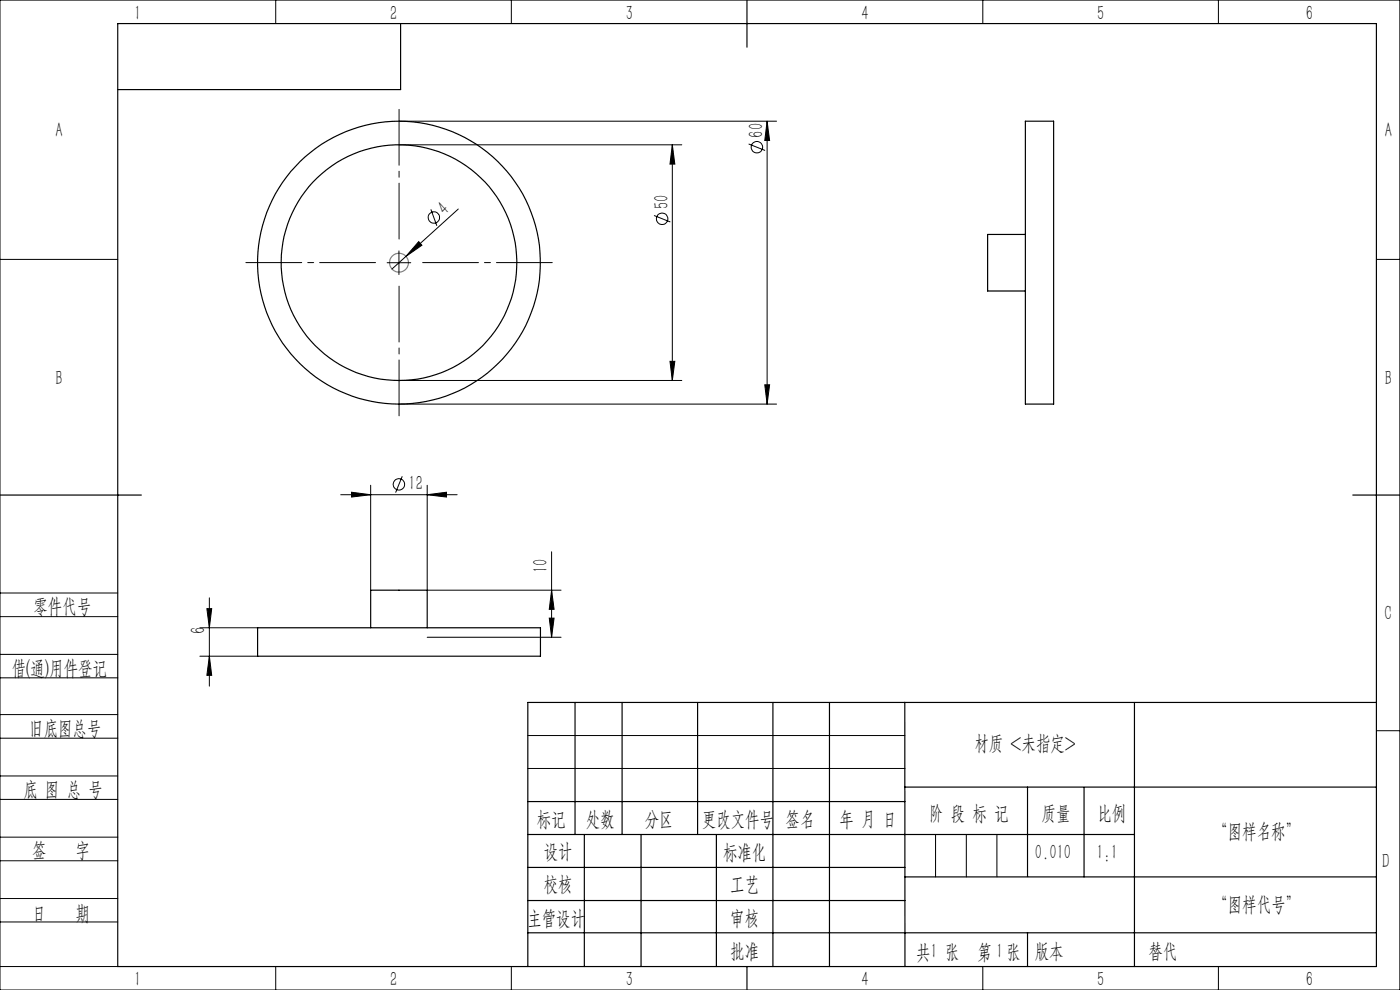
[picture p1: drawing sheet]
<svg xmlns="http://www.w3.org/2000/svg" width="297mm" height="210mm" viewBox="0 0 297 210" stroke-linecap="round" stroke-linejoin="round" font-family="sans-serif">
<g fill="none" stroke="#000" stroke-width=".25">
<path d="M25 5h267v200h-267zM85 5v14h-60M158.5 0v10M217.5 25.7h6v60h-6zM217.5 49.7h-8v12h8M0 105h30M287 105h10M54.6 133.2h60.1v6h-60.1zM78.6 133.2v-8h12v8M122 149v28M132 149v28M148 149v28"/>
<path d="M164 149v56M176 149v56M191.9 149l.1 56M240.7 149v56M292 149h-180v56M112 177h128.7M112 170h80M124 177v28M136 177v28M152 177v28M191.9 167h100.1M218 167v18.9"/>
<path d="M230 167v19M112 197.9h180M112 184h80M112 191h80M192 186h100M218 197.9v7.1M158.5 205v5"/>
<circle cx="84.6" cy="55.7" r="25"/>
<circle cx="84.7" cy="55.7" r="30"/>
</g>
<g fill="none" stroke="#000" stroke-width=".21">
<path d="M0 0h297v210h-297zM58.5 0v5M108.5 0v5M208.5 0v5M258.5 0v5M84.6 25.7h80.1M84.6 30.7h60M142.6 30.7v50M142.6 30.7l.6 4.1h-1.1zM158.8 30.5l3.5 1.4M162.7 25.7l.6 4.1h-1.1zM162.7 25.7v60"/>
<path d="M0 55h25M82.1 55.7h5M84.6 53.2v5M88.8 51.3l.7 .7-3.4 2.4zM91.4 44.4l1.3 3.5M97.2 44.3l-14.1 12.8M138.7 45.7l3.5 1.4M292 55h5M142.1 76.7h1.1l-.6 4zM84.6 85.7h80.1M84.6 80.7h60M162.2 81.6h1.1l-.6 4.1z"/>
<path d="M72.3 104.9h24.7M74.6 104.4l4 .5-4 .5zM78.6 102.9v22.3M85.3 101l-1.4 3.5M90.6 104.9l4.1-.5v1zM90.6 102.9v22.3h28.4M117 117v18.2M0 138.8h25M0 125.8h25M0 130.8h25M42.4 133.2h12.2M42.4 139.2h12.2"/>
<path d="M43.9 129.1h1l-.5 4.1zM44.4 126.8v18.7M44.4 139.2l.5 4.1h-1zM90.6 135.2h28.4M116.5 131.1h1l-.5 4.1zM117 125.2l.5 4h-1zM0 143.8h25M0 156.6h25M0 151.6h25M112 156h80M292 155h5M0 169.6h25"/>
<path d="M0 164.6h25M0 177.6h25M112 163h80M198.5 177v9M205 177v9M211.5 177v9M0 182.6h25M0 190.6h25M0 195.6h25M0 205h25M58.5 205v5M108.5 205v5"/>
<path d="M208.5 205v5M258.5 205v5"/>
<circle cx="160.6" cy="31.2" r="1.2"/>
<circle cx="92" cy="46.1" r="1.22"/>
<circle cx="140.5" cy="46.4" r="1.21"/>
<circle cx="84.6" cy="102.7" r="1.2"/>
</g>
<circle cx="84.7" cy="55.7" r="2.01" fill="none" stroke="#808080" stroke-width=".25"/>
<path d="M79.7 55.7h-27.5M84.7 50.7v-27.5M89.7 55.7h27.5M84.7 60.7v27.5" fill="none" stroke="#000" stroke-width=".21" stroke-dasharray="30.5 1.3 1.3 1.3" stroke-dashoffset="18.6"/>
<g fill="#000">
<path d="M88.8 51.3l.7 .7-3.4 2.4z"/>
<path d="M162.7 25.7l.6 4.1h-1.1zM162.2 81.6h1.1l-.6 4.1zM142.6 30.7l.6 4.1h-1.1zM142.1 76.7h1.1l-.6 4zM43.9 129.1h1l-.5 4.1zM44.4 139.2l.5 4.1h-1z"/>
<path d="M90.6 104.9l4.1-.5v1zM74.6 104.4l4 .5-4 .5z"/>
<path d="M116.5 131.1h1l-.5 4.1zM117 125.2l.5 4h-1z"/>
</g>
<g font-size="4.4">
<text x="28.5" y="4.1">1</text>
<text x="82.7" y="4.1">2</text>
<text x="132.7" y="4.1">3</text>
<text x="182.7" y="4.1">4</text>
<text x="232.7" y="4.1">5</text>
<text x="277" y="4.1">6</text>
<text x="11.7" y="29.1">A</text>
<text x="161.9" y="29.2" transform="rotate(-90 161.9 29.2)">60</text>
<text x="293.8" y="29.1">A</text>
<text x="94.4" y="45.7" transform="rotate(-42 94.4 45.7)">4</text>
<text x="141.8" y="44.4" transform="rotate(-90 141.8 44.4)">50</text>
<text x="11.7" y="81.6">B</text>
<text x="293.8" y="81.6">B</text>
<text x="86.6" y="104">12</text>
<text x="116.2" y="121.6" transform="rotate(-90 116.2 121.6)">10</text>
<text x="7.1" y="130.1">零件代号</text>
<text x="293.7" y="131.6">C</text>
<text x="43.5" y="134.6" transform="rotate(-90 43.5 134.6)">6</text>
<text x="2.5" y="143.2">借(通)用件登记</text>
<text x="6.2" y="155.8">旧底图总号</text>
<text x="206.7" y="159.1">材质 &lt;未指定&gt;</text>
<text x="5" y="168.9">底 图 总 号</text>
<text x="197.1" y="173.8">阶 段 标 记</text>
<text x="221" y="173.8">质量</text>
<text x="232.8" y="173.8">比例</text>
<text x="113.9" y="175.2">标记</text>
<text x="124.3" y="175.2">处数</text>
<text x="136.8" y="175.2">分区</text>
<text x="148.9" y="175.2">更改文件号</text>
<text x="166.7" y="175.2">签名</text>
<text x="178.1" y="175.2">年 月 日</text>
<text x="257.4" y="177.8">“图样名称”</text>
<text x="6.8" y="181.9">签</text>
<text x="16" y="181.9">字</text>
<text x="115.3" y="182.1">设计</text>
<text x="153.4" y="182.2">标准化</text>
<text x="219.6" y="182.1">0.010</text>
<text x="232.6" y="182.1">1:1</text>
<text x="293.2" y="184.1">D</text>
<text x="115.3" y="189">校核</text>
<text x="154.9" y="189">工艺</text>
<text x="6.8" y="195.2">日</text>
<text x="16" y="195.2">期</text>
<text x="111.9" y="196.2">主管设计</text>
<text x="154.9" y="196.2">审核</text>
<text x="257.4" y="193.2">“图样代号”</text>
<text x="154.9" y="203.1">批准</text>
<text x="194.4" y="203.4">共 张</text>
<text x="197.4" y="203.1">1</text>
<text x="207.4" y="203.4">第 张</text>
<text x="211.3" y="203.1">1</text>
<text x="219.5" y="203.1">版本</text>
<text x="243.6" y="203.1">替代</text>
<text x="28.5" y="209.1">1</text>
<text x="82.7" y="209.1">2</text>
<text x="132.7" y="209.1">3</text>
<text x="182.7" y="209.1">4</text>
<text x="232.7" y="209.1">5</text>
<text x="277" y="209.1">6</text>
</g>
</svg>
